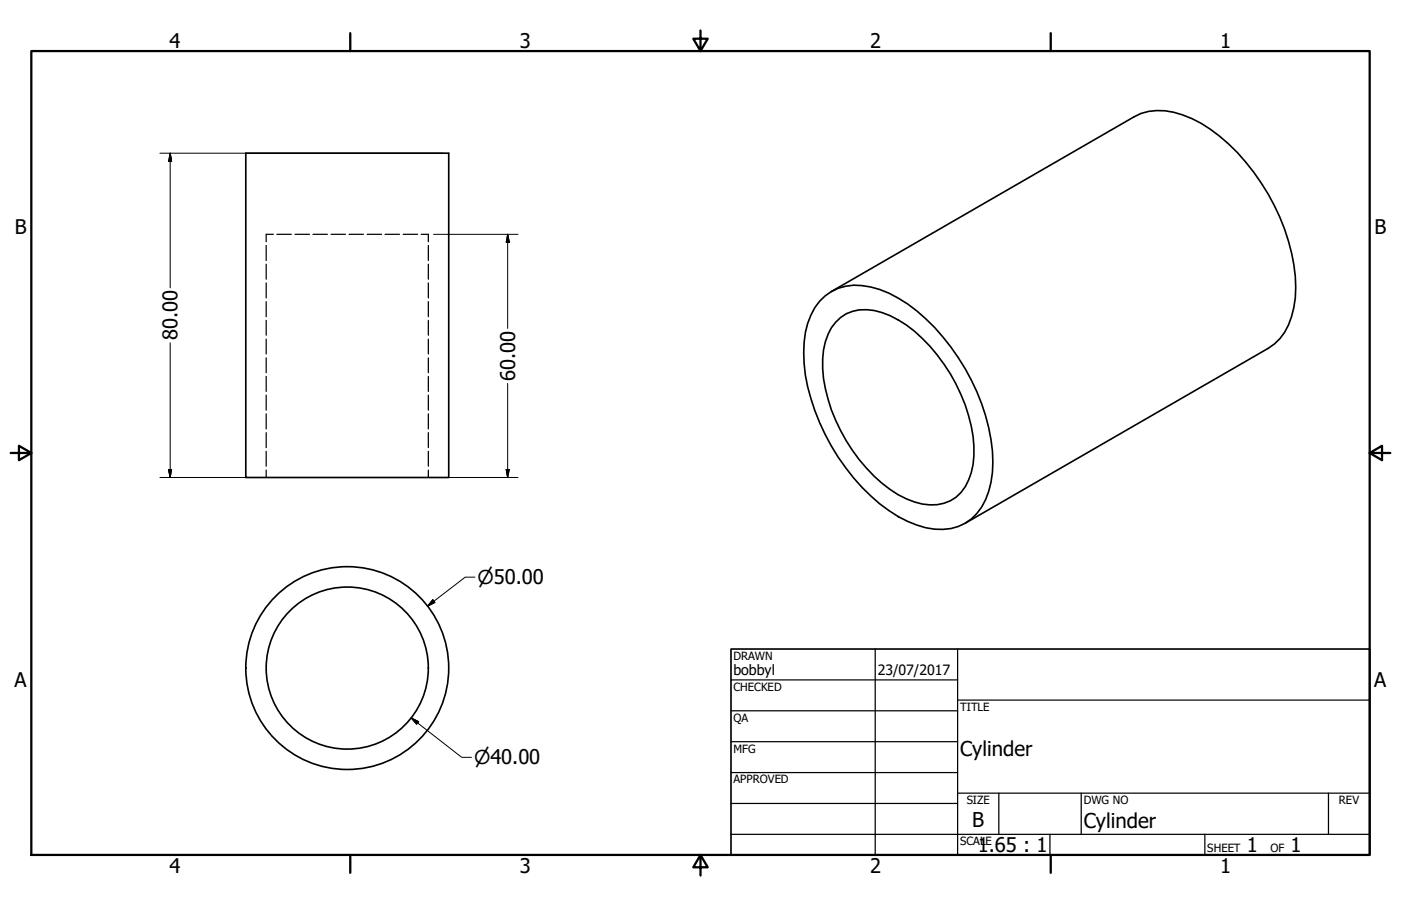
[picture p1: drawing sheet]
<svg xmlns="http://www.w3.org/2000/svg" width="432mm" height="279mm" viewBox="0 0 432 279" stroke-linecap="round" stroke-linejoin="round" font-family="sans-serif">
<!-- layer: Visible (ANSI) -->
<g fill="none" stroke="#000" stroke-width=".51">
<path d="M75.8 47.2h62.5v100.1h-62.5zM252.6 92.9a15.1 15.1 0 0 1 15.8-4.4 40.2 40.2 0 0 1 19.6 12.5 64.6 64.6 0 0 1 18 41.4 24.2 24.2 0 0 1-4.9 15.9 15.1 15.1 0 0 1-15.8 4.5 44.3 44.3 0 0 1-22.2-15.4 66.3 66.3 0 0 1-15.3-35.3 26.3 26.3 0 0 1 4.8-19.2zM256.2 89.9l93.4-53.9a17.7 17.7 0 0 1 14.9-.6 45.4 45.4 0 0 1 19.4 14.6 63.8 63.8 0 0 1 15.5 38.6 24.5 24.5 0 0 1-4.9 15.9l-1.8 1.6-1.9 1.3-93.3 54M257.6 99.4a12.2 12.2 0 0 1 11.8-3.6 32.6 32.6 0 0 1 17.2 11 52.8 52.8 0 0 1 13.6 30.8 20 20 0 0 1-4 14.3 12.8 12.8 0 0 1-14.3 2.9 37 37 0 0 1-17.1-13.1 52.4 52.4 0 0 1-11.2-28.1 19.7 19.7 0 0 1 4-14.2z"/>
<circle cx="107" cy="206" r="25"/>
<circle cx="107" cy="206" r="31.3"/>
</g>
<!-- layer: Hidden (ANSI) -->
<g fill="none" stroke="#000" stroke-width=".38">
<path d="M82 75.7v4.6M84.3 72.3h-2.3v2.2M85.3 72.3h4.5M90.9 72.3h4.5M96.5 72.3h4.4M102 72.3h4.5M107.6 72.3h4.4M113.2 72.3h4.4M118.7 72.3h4.4M124.3 72.3h4.4M129.8 72.3h2.2v2.2M132 75.7v4.6"/>
<path d="M82 81.5v4.6M82 87.2v4.7M82 93v4.7M82 98.8v4.6M132 81.5v4.6M132 87.2v4.7M132 93v4.7M132 98.8v4.6M82 104.6v4.6M82 110.4v4.5M82 116.1v4.6M132 104.6v4.6"/>
<path d="M132 110.4v4.5M132 116.1v4.6M82 121.9v4.6M82 127.6v4.7M82 133.4v4.6M82 139.2v4.6M132 121.9v4.6M132 127.6v4.7M132 133.4v4.6M132 139.2v4.6M82 145v2.3M132 145v2.3"/>
</g>
<!-- layer: Border (ANSI) -->
<path d="M9.7 15.7h412.4v248h-412.4zM107.9 10.2v5.5M215.9 9.4v6.3l-2.2-3.8h4.4l-2.2 3.8M323.8 10.2v5.5M3.3 139.7h6.4l-3.9-2.2v4.4l3.9-2.2M422.1 139.7l3.9 2.2v-4.4l-3.9 2.2h6.4M107.9 263.7v5.5M215.9 263.7l2.2 3.8h-4.4l2.2-3.8v6.3M323.8 263.7v5.5" fill="none" stroke="#000" stroke-width=".7"/>
<!-- layer: Title (ANSI) -->
<g fill="none" stroke="#000" stroke-width=".38">
<path d="M225.3 209.7h69.8M225.3 219.2h69.8M269.7 200.2v63.5M295.1 215.9h127M295.1 200.2v63.5M225.3 228.7h69.8M225.3 238.3h69.8M225.3 257.3h196.8M225.3 247.8h69.8M295.1 244.6h127M307.8 244.6v12.7M323.6 257.3v6.4"/>
<path d="M333.2 244.6v12.7M371.3 257.3v6.4M409.4 244.6v12.7"/>
</g>
<path d="M225.3 200.2h196.8v63.5h-196.8z" fill="none" stroke="#000" stroke-width=".51"/>
<!-- layer: Dimension (ANSI) -->
<g fill="none" stroke="#000" stroke-width=".31">
<path d="M49.3 47.2h87.4M52.5 47.2l.4 2.6h-1zM52.5 47.2v41.6M133.6 72.3h26M156.5 72.3l.5 2.4h-1zM156.5 72.3v29M52.5 105.7v41.6M156.5 118.2v29.1M49.3 147.3h110.3M51.9 144.8h1l-.4 2.5zM156 144.8h1l-.5 2.5zM146.4 178h-3l-11.6 8.9"/>
<path d="M133.4 185l.6 .8-2.2 1.1zM126.7 221.4l2.3 1.2-.6 .7zM126.7 221.4l15.6 12.2h3"/>
</g>
<path d="M52.5 47.2l.4 2.6zM52.5 47.2l.4 2.6h-1zM156.5 72.3l.5 2.4zM156.5 72.3l.5 2.4h-1zM51.9 144.8l.6 2.5zM51.9 144.8h1l-.4 2.5zM156 144.8l.5 2.5zM156 144.8h1l-.5 2.5zM133.4 185l-1.6 1.9zM133.4 185l.6 .8-2.2 1.1zM126.7 221.4l2.3 1.2zM126.7 221.4l2.3 1.2-.6 .7z" fill="#000" stroke="#000" stroke-width=".31"/>
<g font-size="6.3">
<text x="295.9" y="233.1">Cylinder</text>
<text x="299.7" y="255.1">B</text>
<text x="334" y="255.3">Cylinder</text>
</g>
<g font-size="6.2">
<text x="52.3" y="14.7">4</text>
<text x="160.2" y="14.7">3</text>
<text x="268.2" y="14.7">2</text>
<text x="376.1" y="14.7">1</text>
<text x="4.6" y="72.1">B</text>
<text x="423.6" y="72.1">B</text>
<text x="54.7" y="105" transform="rotate(-90 54.7 105)">80.00</text>
<text x="158.7" y="117.5" transform="rotate(-90 158.7 117.5)">60.00</text>
<text x="4.5" y="211.8">A</text>
<text x="423.5" y="211.8">A</text>
<text x="301.4" y="262.8">1.65 : 1</text>
<text x="384.3" y="262.8">1</text>
<text x="397.8" y="262.8">1</text>
<text x="52.3" y="269.2">4</text>
<text x="160.2" y="269.2">3</text>
<text x="268.2" y="269.2">2</text>
<text x="376.1" y="269.2">1</text>
</g>
<g font-size="5.9">
<text x="147.1" y="180.1">⌀50.00</text>
<text x="146.1" y="235.7">⌀40.00</text>
</g>
<g font-size="4.4">
<text x="226.1" y="208">bobbyl</text>
<text x="270.5" y="208.2">23/07/2017</text>
</g>
<g font-size="3.5">
<text x="226.1" y="203.5">DRAWN</text>
<text x="226.1" y="213">CHECKED</text>
<text x="295.9" y="219.2">TITLE</text>
<text x="226.1" y="222.6">QA</text>
<text x="226.1" y="232.1">MFG</text>
<text x="226.1" y="241.6">APPROVED</text>
<text x="297.9" y="248">SIZE</text>
<text x="334" y="248">DWG NO</text>
<text x="412.7" y="247.9">REV</text>
<text x="295.9" y="260.7">SCALE</text>
<text x="372.1" y="262.8">SHEET</text>
<text x="391.5" y="262.8">OF</text>
</g>
</svg>
